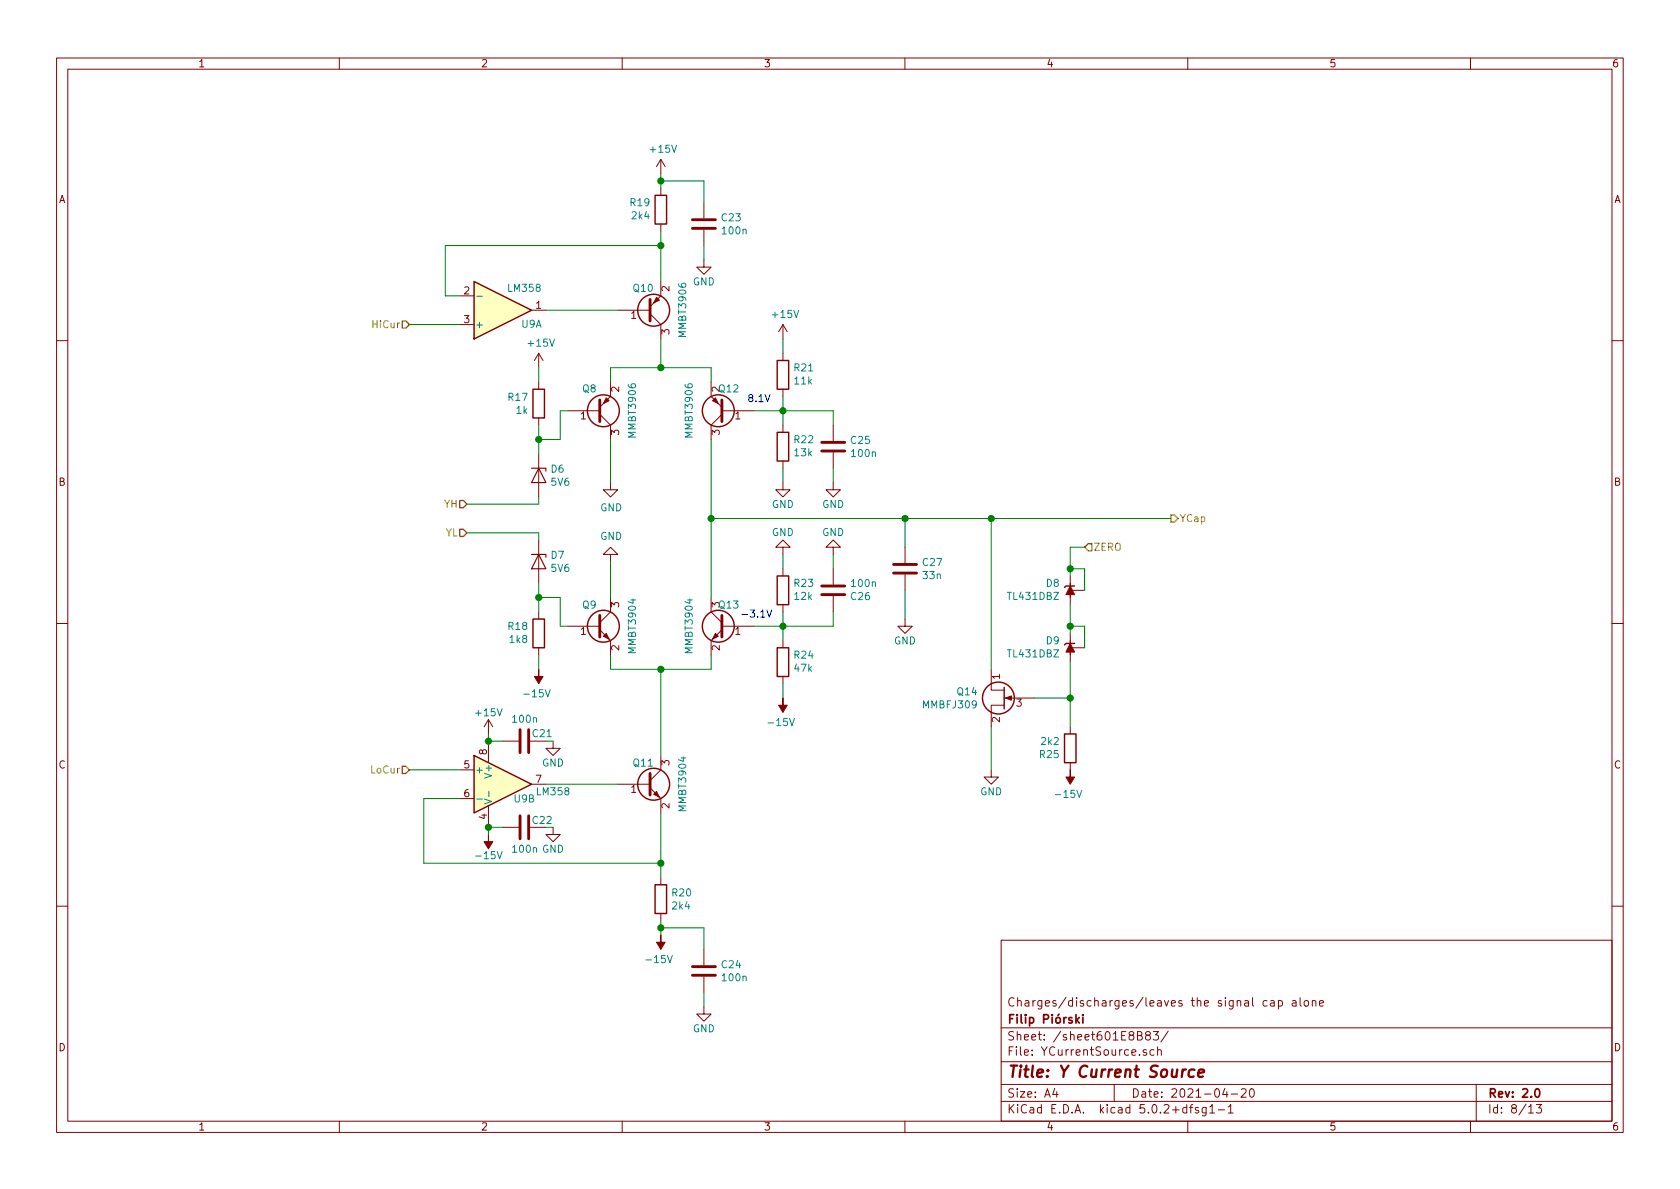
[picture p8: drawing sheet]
EESchema Schematic File Version 4
LIBS:XYgen-cache
EELAYER 26 0
EELAYER END
$Descr A4 11693 8268
encoding utf-8
Sheet 8 13
Title "Y Current Source"
Date "2021-04-20"
Rev "2.0"
Comp "Filip Piórski"
Comment1 "Charges/discharges/leaves the signal cap alone"
Comment2 ""
Comment3 ""
Comment4 ""
$EndDescr
$Comp
L Amplifier_Operational:LM358 U?
U 1 1
P 3500 2150
AR Path="/6062A92D" Ref="U?"  Part="1" 
AR Path="/60394AE9/6062A92D" Ref="U?"  Part="1" 
AR Path="/60394DA6/6062A92D" Ref="U?"  Part="1" 
AR Path="/601DE80D/60394DA6/6062A92D" Ref="U?"  Part="1" 
AR Path="/601E8CD6/6062A92D" Ref="U9"  Part="1" 
F 0 "U9" H 3700 2250 50  0000 C CNN
F 1 "LM358" H 3650 2000 50  0000 C CNN
F 2 "Package_SO:SOIC-8_3.9x4.9mm_P1.27mm" H 3500 2150 50  0001 C CNN
F 3 "http://www.ti.com/lit/ds/symlink/lm2904-n.pdf" H 3500 2150 50  0001 C CNN
	1    3500 2150
	1    0    0    1   
$EndComp
$Comp
L Amplifier_Operational:LM358 U?
U 2 1
P 3500 5450
AR Path="/6062A934" Ref="U?"  Part="2" 
AR Path="/60394AE9/6062A934" Ref="U?"  Part="2" 
AR Path="/60394DA6/6062A934" Ref="U?"  Part="2" 
AR Path="/601DE80D/60394DA6/6062A934" Ref="U?"  Part="2" 
AR Path="/601E8CD6/6062A934" Ref="U9"  Part="2" 
F 0 "U9" H 3650 5350 50  0000 C CNN
F 1 "LM358" H 3850 5400 50  0000 C CNN
F 2 "Package_SO:SOIC-8_3.9x4.9mm_P1.27mm" H 3500 5450 50  0001 C CNN
F 3 "http://www.ti.com/lit/ds/symlink/lm2904-n.pdf" H 3500 5450 50  0001 C CNN
	2    3500 5450
	1    0    0    -1  
$EndComp
$Comp
L Amplifier_Operational:LM358 U?
U 3 1
P 3500 5450
AR Path="/6062A93B" Ref="U?"  Part="3" 
AR Path="/60394AE9/6062A93B" Ref="U?"  Part="3" 
AR Path="/60394DA6/6062A93B" Ref="U?"  Part="3" 
AR Path="/601DE80D/60394DA6/6062A93B" Ref="U?"  Part="3" 
AR Path="/601E8CD6/6062A93B" Ref="U9"  Part="3" 
F 0 "U9" H 3458 5496 50  0001 L CNN
F 1 "LM358" H 3458 5450 50  0001 L CNN
F 2 "Package_SO:SOIC-8_3.9x4.9mm_P1.27mm" H 3500 5450 50  0001 C CNN
F 3 "http://www.ti.com/lit/ds/symlink/lm2904-n.pdf" H 3500 5450 50  0001 C CNN
	3    3500 5450
	1    0    0    -1  
$EndComp
$Comp
L Transistor_BJT:MMBT3904 Q?
U 1 1
P 5050 4350
AR Path="/6062A941" Ref="Q?"  Part="1" 
AR Path="/60394AE9/6062A941" Ref="Q?"  Part="1" 
AR Path="/60394DA6/6062A941" Ref="Q?"  Part="1" 
AR Path="/601DE80D/60394DA6/6062A941" Ref="Q?"  Part="1" 
AR Path="/601E8CD6/6062A941" Ref="Q13"  Part="1" 
F 0 "Q13" H 4950 4500 50  0000 L CNN
F 1 "MMBT3904" V 5300 4150 50  0000 L CNN
F 2 "Package_TO_SOT_SMD:SOT-23" H 5250 4275 50  0001 L CIN
F 3 "https://www.fairchildsemi.com/datasheets/2N/2N3904.pdf" H 5050 4350 50  0001 L CNN
	1    5050 4350
	-1   0    0    -1  
$EndComp
$Comp
L Transistor_BJT:MMBT3906 Q?
U 1 1
P 4150 2850
AR Path="/6062A948" Ref="Q?"  Part="1" 
AR Path="/60394AE9/6062A948" Ref="Q?"  Part="1" 
AR Path="/60394DA6/6062A948" Ref="Q?"  Part="1" 
AR Path="/601DE80D/60394DA6/6062A948" Ref="Q?"  Part="1" 
AR Path="/601E8CD6/6062A948" Ref="Q8"  Part="1" 
F 0 "Q8" H 4050 2700 50  0000 L CNN
F 1 "MMBT3906" V 4400 2650 50  0000 L CNN
F 2 "Package_TO_SOT_SMD:SOT-23" H 4350 2775 50  0001 L CIN
F 3 "https://www.fairchildsemi.com/datasheets/2N/2N3906.pdf" H 4150 2850 50  0001 L CNN
	1    4150 2850
	1    0    0    1   
$EndComp
$Comp
L Device:R R?
U 1 1
P 3750 2800
AR Path="/5FA4B51C/6062A94F" Ref="R?"  Part="1" 
AR Path="/601DE80D/6062A94F" Ref="R?"  Part="1" 
AR Path="/6062A94F" Ref="R?"  Part="1" 
AR Path="/60394AE9/6062A94F" Ref="R?"  Part="1" 
AR Path="/60394DA6/6062A94F" Ref="R?"  Part="1" 
AR Path="/601DE80D/60394DA6/6062A94F" Ref="R?"  Part="1" 
AR Path="/601E8CD6/6062A94F" Ref="R17"  Part="1" 
F 0 "R17" H 3820 2846 50  0000 L CNN
F 1 "1k" H 3820 2755 50  0000 L CNN
F 2 "Resistor_SMD:R_0805_2012Metric_Pad1.15x1.40mm_HandSolder" V 3680 2800 50  0001 C CNN
F 3 "~" H 3750 2800 50  0001 C CNN
	1    3750 2800
	-1   0    0    -1  
$EndComp
Wire Wire Line
	3750 3500 3750 3450
$Comp
L power:+15V #PWR?
U 1 1
P 3750 2550
AR Path="/5FA4B51C/6062A957" Ref="#PWR?"  Part="1" 
AR Path="/601DE80D/6062A957" Ref="#PWR?"  Part="1" 
AR Path="/6062A957" Ref="#PWR?"  Part="1" 
AR Path="/60394AE9/6062A957" Ref="#PWR?"  Part="1" 
AR Path="/60394DA6/6062A957" Ref="#PWR?"  Part="1" 
AR Path="/601DE80D/60394DA6/6062A957" Ref="#PWR?"  Part="1" 
AR Path="/601E8CD6/6062A957" Ref="#PWR067"  Part="1" 
F 0 "#PWR067" H 3750 2400 50  0001 C CNN
F 1 "+15V" H 3765 2723 50  0000 C CNN
F 2 "" H 3750 2550 50  0001 C CNN
F 3 "" H 3750 2550 50  0001 C CNN
	1    3750 2550
	1    0    0    -1  
$EndComp
$Comp
L power:-15V #PWR?
U 1 1
P 3750 4650
AR Path="/5FA4B51C/6062A95D" Ref="#PWR?"  Part="1" 
AR Path="/601DE80D/6062A95D" Ref="#PWR?"  Part="1" 
AR Path="/6062A95D" Ref="#PWR?"  Part="1" 
AR Path="/60394AE9/6062A95D" Ref="#PWR?"  Part="1" 
AR Path="/60394DA6/6062A95D" Ref="#PWR?"  Part="1" 
AR Path="/601DE80D/60394DA6/6062A95D" Ref="#PWR?"  Part="1" 
AR Path="/601E8CD6/6062A95D" Ref="#PWR068"  Part="1" 
F 0 "#PWR068" H 3750 4750 50  0001 C CNN
F 1 "-15V" H 3765 4823 50  0000 C CNN
F 2 "" H 3750 4650 50  0001 C CNN
F 3 "" H 3750 4650 50  0001 C CNN
	1    3750 4650
	-1   0    0    1   
$EndComp
$Comp
L Device:R R?
U 1 1
P 3750 4400
AR Path="/5FA4B51C/6062A963" Ref="R?"  Part="1" 
AR Path="/601DE80D/6062A963" Ref="R?"  Part="1" 
AR Path="/6062A963" Ref="R?"  Part="1" 
AR Path="/60394AE9/6062A963" Ref="R?"  Part="1" 
AR Path="/60394DA6/6062A963" Ref="R?"  Part="1" 
AR Path="/601DE80D/60394DA6/6062A963" Ref="R?"  Part="1" 
AR Path="/601E8CD6/6062A963" Ref="R18"  Part="1" 
F 0 "R18" H 3680 4354 50  0000 R CNN
F 1 "1k8" H 3680 4445 50  0000 R CNN
F 2 "Resistor_SMD:R_0805_2012Metric_Pad1.15x1.40mm_HandSolder" V 3680 4400 50  0001 C CNN
F 3 "~" H 3750 4400 50  0001 C CNN
	1    3750 4400
	1    0    0    1   
$EndComp
$Comp
L Device:D_Zener D?
U 1 1
P 3750 3300
AR Path="/5FA4B51C/6062A96B" Ref="D?"  Part="1" 
AR Path="/601DE80D/6062A96B" Ref="D?"  Part="1" 
AR Path="/6062A96B" Ref="D?"  Part="1" 
AR Path="/60394AE9/6062A96B" Ref="D?"  Part="1" 
AR Path="/60394DA6/6062A96B" Ref="D?"  Part="1" 
AR Path="/601DE80D/60394DA6/6062A96B" Ref="D?"  Part="1" 
AR Path="/601E8CD6/6062A96B" Ref="D6"  Part="1" 
F 0 "D6" V 3704 3379 50  0000 L CNN
F 1 "5V6" V 3795 3379 50  0000 L CNN
F 2 "Diode_SMD:D_SOD-123" H 3750 3300 50  0001 C CNN
F 3 "~" H 3750 3300 50  0001 C CNN
	1    3750 3300
	0    1    1    0   
$EndComp
Wire Wire Line
	4250 4550 4250 4650
Wire Wire Line
	4950 4650 4950 4550
Wire Wire Line
	4250 2650 4250 2550
Wire Wire Line
	4950 2550 4950 2650
Wire Wire Line
	4250 3050 4250 3350
$Comp
L power:GND #PWR?
U 1 1
P 4250 3350
AR Path="/5FA4B51C/6062A977" Ref="#PWR?"  Part="1" 
AR Path="/601DE80D/6062A977" Ref="#PWR?"  Part="1" 
AR Path="/6062A977" Ref="#PWR?"  Part="1" 
AR Path="/60394AE9/6062A977" Ref="#PWR?"  Part="1" 
AR Path="/60394DA6/6062A977" Ref="#PWR?"  Part="1" 
AR Path="/601DE80D/60394DA6/6062A977" Ref="#PWR?"  Part="1" 
AR Path="/601E8CD6/6062A977" Ref="#PWR071"  Part="1" 
F 0 "#PWR071" H 4250 3100 50  0001 C CNN
F 1 "GND" H 4255 3177 50  0000 C CNN
F 2 "" H 4250 3350 50  0001 C CNN
F 3 "" H 4250 3350 50  0001 C CNN
	1    4250 3350
	1    0    0    -1  
$EndComp
$Comp
L power:GND #PWR?
U 1 1
P 4250 3900
AR Path="/5FA4B51C/6062A97D" Ref="#PWR?"  Part="1" 
AR Path="/601DE80D/6062A97D" Ref="#PWR?"  Part="1" 
AR Path="/6062A97D" Ref="#PWR?"  Part="1" 
AR Path="/60394AE9/6062A97D" Ref="#PWR?"  Part="1" 
AR Path="/60394DA6/6062A97D" Ref="#PWR?"  Part="1" 
AR Path="/601DE80D/60394DA6/6062A97D" Ref="#PWR?"  Part="1" 
AR Path="/601E8CD6/6062A97D" Ref="#PWR072"  Part="1" 
F 0 "#PWR072" H 4250 3650 50  0001 C CNN
F 1 "GND" H 4255 3727 50  0000 C CNN
F 2 "" H 4250 3900 50  0001 C CNN
F 3 "" H 4250 3900 50  0001 C CNN
	1    4250 3900
	1    0    0    1   
$EndComp
Text Notes 5200 2800 0    50   ~ 0
8.1V
Text Notes 5150 4300 0    50   ~ 0
-3.1V
Wire Wire Line
	4950 3050 4950 3600
$Comp
L power:-15V #PWR?
U 1 1
P 5450 4850
AR Path="/5FA4B51C/6062A987" Ref="#PWR?"  Part="1" 
AR Path="/601DE80D/6062A987" Ref="#PWR?"  Part="1" 
AR Path="/6062A987" Ref="#PWR?"  Part="1" 
AR Path="/60394AE9/6062A987" Ref="#PWR?"  Part="1" 
AR Path="/60394DA6/6062A987" Ref="#PWR?"  Part="1" 
AR Path="/601DE80D/60394DA6/6062A987" Ref="#PWR?"  Part="1" 
AR Path="/601E8CD6/6062A987" Ref="#PWR080"  Part="1" 
F 0 "#PWR080" H 5450 4950 50  0001 C CNN
F 1 "-15V" H 5465 5023 50  0000 C CNN
F 2 "" H 5450 4850 50  0001 C CNN
F 3 "" H 5450 4850 50  0001 C CNN
	1    5450 4850
	-1   0    0    1   
$EndComp
Wire Wire Line
	5450 3850 5450 3950
$Comp
L Device:R R?
U 1 1
P 5450 4600
AR Path="/5FA4B51C/6062A98E" Ref="R?"  Part="1" 
AR Path="/601DE80D/6062A98E" Ref="R?"  Part="1" 
AR Path="/6062A98E" Ref="R?"  Part="1" 
AR Path="/60394AE9/6062A98E" Ref="R?"  Part="1" 
AR Path="/60394DA6/6062A98E" Ref="R?"  Part="1" 
AR Path="/601DE80D/60394DA6/6062A98E" Ref="R?"  Part="1" 
AR Path="/601E8CD6/6062A98E" Ref="R24"  Part="1" 
F 0 "R24" H 5380 4554 50  0000 R CNN
F 1 "47k" H 5380 4645 50  0000 R CNN
F 2 "Resistor_SMD:R_0805_2012Metric_Pad1.15x1.40mm_HandSolder" V 5380 4600 50  0001 C CNN
F 3 "~" H 5450 4600 50  0001 C CNN
	1    5450 4600
	-1   0    0    1   
$EndComp
Wire Wire Line
	5450 4850 5450 4750
Wire Wire Line
	5450 4250 5450 4350
Connection ~ 5450 4350
Wire Wire Line
	5450 4350 5450 4450
$Comp
L Device:R R?
U 1 1
P 5450 4100
AR Path="/5FA4B51C/6062A999" Ref="R?"  Part="1" 
AR Path="/601DE80D/6062A999" Ref="R?"  Part="1" 
AR Path="/6062A999" Ref="R?"  Part="1" 
AR Path="/60394AE9/6062A999" Ref="R?"  Part="1" 
AR Path="/60394DA6/6062A999" Ref="R?"  Part="1" 
AR Path="/601DE80D/60394DA6/6062A999" Ref="R?"  Part="1" 
AR Path="/601E8CD6/6062A999" Ref="R23"  Part="1" 
F 0 "R23" H 5380 4054 50  0000 R CNN
F 1 "12k" H 5380 4145 50  0000 R CNN
F 2 "Resistor_SMD:R_0805_2012Metric_Pad1.15x1.40mm_HandSolder" V 5380 4100 50  0001 C CNN
F 3 "~" H 5450 4100 50  0001 C CNN
	1    5450 4100
	-1   0    0    1   
$EndComp
$Comp
L power:GND #PWR?
U 1 1
P 5450 3850
AR Path="/5FA4B51C/6062A9A0" Ref="#PWR?"  Part="1" 
AR Path="/601DE80D/6062A9A0" Ref="#PWR?"  Part="1" 
AR Path="/6062A9A0" Ref="#PWR?"  Part="1" 
AR Path="/60394AE9/6062A9A0" Ref="#PWR?"  Part="1" 
AR Path="/60394DA6/6062A9A0" Ref="#PWR?"  Part="1" 
AR Path="/601DE80D/60394DA6/6062A9A0" Ref="#PWR?"  Part="1" 
AR Path="/601E8CD6/6062A9A0" Ref="#PWR079"  Part="1" 
F 0 "#PWR079" H 5450 3600 50  0001 C CNN
F 1 "GND" H 5450 3700 50  0000 C CNN
F 2 "" H 5450 3850 50  0001 C CNN
F 3 "" H 5450 3850 50  0001 C CNN
	1    5450 3850
	1    0    0    1   
$EndComp
Wire Wire Line
	5450 2350 5450 2450
$Comp
L Device:R R?
U 1 1
P 5450 3100
AR Path="/5FA4B51C/6062A9A7" Ref="R?"  Part="1" 
AR Path="/601DE80D/6062A9A7" Ref="R?"  Part="1" 
AR Path="/6062A9A7" Ref="R?"  Part="1" 
AR Path="/60394AE9/6062A9A7" Ref="R?"  Part="1" 
AR Path="/60394DA6/6062A9A7" Ref="R?"  Part="1" 
AR Path="/601DE80D/60394DA6/6062A9A7" Ref="R?"  Part="1" 
AR Path="/601E8CD6/6062A9A7" Ref="R22"  Part="1" 
F 0 "R22" H 5380 3054 50  0000 R CNN
F 1 "13k" H 5380 3145 50  0000 R CNN
F 2 "Resistor_SMD:R_0805_2012Metric_Pad1.15x1.40mm_HandSolder" V 5380 3100 50  0001 C CNN
F 3 "~" H 5450 3100 50  0001 C CNN
	1    5450 3100
	-1   0    0    1   
$EndComp
Wire Wire Line
	5450 3350 5450 3250
Wire Wire Line
	5450 2750 5450 2850
Connection ~ 5450 2850
Wire Wire Line
	5450 2850 5450 2950
$Comp
L Device:R R?
U 1 1
P 5450 2600
AR Path="/5FA4B51C/6062A9B2" Ref="R?"  Part="1" 
AR Path="/601DE80D/6062A9B2" Ref="R?"  Part="1" 
AR Path="/6062A9B2" Ref="R?"  Part="1" 
AR Path="/60394AE9/6062A9B2" Ref="R?"  Part="1" 
AR Path="/60394DA6/6062A9B2" Ref="R?"  Part="1" 
AR Path="/601DE80D/60394DA6/6062A9B2" Ref="R?"  Part="1" 
AR Path="/601E8CD6/6062A9B2" Ref="R21"  Part="1" 
F 0 "R21" H 5380 2554 50  0000 R CNN
F 1 "11k" H 5380 2645 50  0000 R CNN
F 2 "Resistor_SMD:R_0805_2012Metric_Pad1.15x1.40mm_HandSolder" V 5380 2600 50  0001 C CNN
F 3 "~" H 5450 2600 50  0001 C CNN
	1    5450 2600
	-1   0    0    1   
$EndComp
$Comp
L power:GND #PWR?
U 1 1
P 5450 3350
AR Path="/5FA4B51C/6062A9B9" Ref="#PWR?"  Part="1" 
AR Path="/601DE80D/6062A9B9" Ref="#PWR?"  Part="1" 
AR Path="/6062A9B9" Ref="#PWR?"  Part="1" 
AR Path="/60394AE9/6062A9B9" Ref="#PWR?"  Part="1" 
AR Path="/60394DA6/6062A9B9" Ref="#PWR?"  Part="1" 
AR Path="/601DE80D/60394DA6/6062A9B9" Ref="#PWR?"  Part="1" 
AR Path="/601E8CD6/6062A9B9" Ref="#PWR078"  Part="1" 
F 0 "#PWR078" H 5450 3100 50  0001 C CNN
F 1 "GND" H 5450 3200 50  0000 C CNN
F 2 "" H 5450 3350 50  0001 C CNN
F 3 "" H 5450 3350 50  0001 C CNN
	1    5450 3350
	-1   0    0    -1  
$EndComp
$Comp
L Device:C C?
U 1 1
P 5800 3100
AR Path="/5FA4B51C/6062A9BF" Ref="C?"  Part="1" 
AR Path="/601DE80D/6062A9BF" Ref="C?"  Part="1" 
AR Path="/6062A9BF" Ref="C?"  Part="1" 
AR Path="/60394AE9/6062A9BF" Ref="C?"  Part="1" 
AR Path="/60394DA6/6062A9BF" Ref="C?"  Part="1" 
AR Path="/601DE80D/60394DA6/6062A9BF" Ref="C?"  Part="1" 
AR Path="/601E8CD6/6062A9BF" Ref="C25"  Part="1" 
F 0 "C25" H 5915 3146 50  0000 L CNN
F 1 "100n" H 5915 3055 50  0000 L CNN
F 2 "Capacitor_SMD:C_0805_2012Metric_Pad1.15x1.40mm_HandSolder" H 5838 2950 50  0001 C CNN
F 3 "~" H 5800 3100 50  0001 C CNN
	1    5800 3100
	1    0    0    -1  
$EndComp
Wire Wire Line
	5800 3350 5800 3250
$Comp
L power:GND #PWR?
U 1 1
P 5800 3350
AR Path="/5FA4B51C/6062A9C7" Ref="#PWR?"  Part="1" 
AR Path="/601DE80D/6062A9C7" Ref="#PWR?"  Part="1" 
AR Path="/6062A9C7" Ref="#PWR?"  Part="1" 
AR Path="/60394AE9/6062A9C7" Ref="#PWR?"  Part="1" 
AR Path="/60394DA6/6062A9C7" Ref="#PWR?"  Part="1" 
AR Path="/601DE80D/60394DA6/6062A9C7" Ref="#PWR?"  Part="1" 
AR Path="/601E8CD6/6062A9C7" Ref="#PWR081"  Part="1" 
F 0 "#PWR081" H 5800 3100 50  0001 C CNN
F 1 "GND" H 5800 3200 50  0000 C CNN
F 2 "" H 5800 3350 50  0001 C CNN
F 3 "" H 5800 3350 50  0001 C CNN
	1    5800 3350
	-1   0    0    -1  
$EndComp
Wire Wire Line
	5800 2950 5800 2850
Wire Wire Line
	5800 2850 5450 2850
Connection ~ 4950 3600
Wire Wire Line
	4950 3600 4950 4150
Wire Wire Line
	4950 3600 6300 3600
Wire Wire Line
	4250 2550 4600 2550
Wire Wire Line
	3100 2050 3100 1700
$Comp
L Device:R R?
U 1 1
P 4600 1450
AR Path="/5FA4B51C/6062A9D4" Ref="R?"  Part="1" 
AR Path="/601DE80D/6062A9D4" Ref="R?"  Part="1" 
AR Path="/6062A9D4" Ref="R?"  Part="1" 
AR Path="/60394AE9/6062A9D4" Ref="R?"  Part="1" 
AR Path="/60394DA6/6062A9D4" Ref="R?"  Part="1" 
AR Path="/601DE80D/60394DA6/6062A9D4" Ref="R?"  Part="1" 
AR Path="/601E8CD6/6062A9D4" Ref="R19"  Part="1" 
F 0 "R19" H 4530 1404 50  0000 R CNN
F 1 "2k4" H 4530 1495 50  0000 R CNN
F 2 "Resistor_SMD:R_0805_2012Metric_Pad1.15x1.40mm_HandSolder" V 4530 1450 50  0001 C CNN
F 3 "~" H 4600 1450 50  0001 C CNN
	1    4600 1450
	1    0    0    1   
$EndComp
Connection ~ 4600 2550
Wire Wire Line
	4600 2550 4950 2550
$Comp
L Device:R R?
U 1 1
P 4600 6250
AR Path="/5FA4B51C/6062A9DD" Ref="R?"  Part="1" 
AR Path="/601DE80D/6062A9DD" Ref="R?"  Part="1" 
AR Path="/6062A9DD" Ref="R?"  Part="1" 
AR Path="/60394AE9/6062A9DD" Ref="R?"  Part="1" 
AR Path="/60394DA6/6062A9DD" Ref="R?"  Part="1" 
AR Path="/601DE80D/60394DA6/6062A9DD" Ref="R?"  Part="1" 
AR Path="/601E8CD6/6062A9DD" Ref="R20"  Part="1" 
F 0 "R20" H 4530 6296 50  0000 R CNN
F 1 "2k4" H 4530 6205 50  0000 R CNN
F 2 "Resistor_SMD:R_0805_2012Metric_Pad1.15x1.40mm_HandSolder" V 4530 6250 50  0001 C CNN
F 3 "~" H 4600 6250 50  0001 C CNN
	1    4600 6250
	-1   0    0    -1  
$EndComp
Wire Wire Line
	4600 6400 4600 6450
Wire Wire Line
	3200 5550 2950 5550
$Comp
L power:-15V #PWR?
U 1 1
P 4600 6500
AR Path="/5FA4B51C/6062A9E6" Ref="#PWR?"  Part="1" 
AR Path="/601DE80D/6062A9E6" Ref="#PWR?"  Part="1" 
AR Path="/6062A9E6" Ref="#PWR?"  Part="1" 
AR Path="/60394AE9/6062A9E6" Ref="#PWR?"  Part="1" 
AR Path="/60394DA6/6062A9E6" Ref="#PWR?"  Part="1" 
AR Path="/601DE80D/60394DA6/6062A9E6" Ref="#PWR?"  Part="1" 
AR Path="/601E8CD6/6062A9E6" Ref="#PWR074"  Part="1" 
F 0 "#PWR074" H 4600 6600 50  0001 C CNN
F 1 "-15V" H 4615 6673 50  0000 C CNN
F 2 "" H 4600 6500 50  0001 C CNN
F 3 "" H 4600 6500 50  0001 C CNN
	1    4600 6500
	-1   0    0    1   
$EndComp
Wire Wire Line
	4600 1600 4600 1700
Wire Wire Line
	3100 1700 4600 1700
Connection ~ 4600 1700
Wire Wire Line
	4600 1700 4600 1950
$Comp
L power:-15V #PWR?
U 1 1
P 3400 5800
AR Path="/5FA4B51C/6062A9F0" Ref="#PWR?"  Part="1" 
AR Path="/601DE80D/6062A9F0" Ref="#PWR?"  Part="1" 
AR Path="/6062A9F0" Ref="#PWR?"  Part="1" 
AR Path="/60394AE9/6062A9F0" Ref="#PWR?"  Part="1" 
AR Path="/60394DA6/6062A9F0" Ref="#PWR?"  Part="1" 
AR Path="/601DE80D/60394DA6/6062A9F0" Ref="#PWR?"  Part="1" 
AR Path="/601E8CD6/6062A9F0" Ref="#PWR066"  Part="1" 
F 0 "#PWR066" H 3400 5900 50  0001 C CNN
F 1 "-15V" H 3400 5950 50  0000 C CNN
F 2 "" H 3400 5800 50  0001 C CNN
F 3 "" H 3400 5800 50  0001 C CNN
	1    3400 5800
	1    0    0    1   
$EndComp
$Comp
L power:+15V #PWR?
U 1 1
P 3400 5100
AR Path="/5FA4B51C/6062A9F6" Ref="#PWR?"  Part="1" 
AR Path="/601DE80D/6062A9F6" Ref="#PWR?"  Part="1" 
AR Path="/6062A9F6" Ref="#PWR?"  Part="1" 
AR Path="/60394AE9/6062A9F6" Ref="#PWR?"  Part="1" 
AR Path="/60394DA6/6062A9F6" Ref="#PWR?"  Part="1" 
AR Path="/601DE80D/60394DA6/6062A9F6" Ref="#PWR?"  Part="1" 
AR Path="/601E8CD6/6062A9F6" Ref="#PWR065"  Part="1" 
F 0 "#PWR065" H 3400 4950 50  0001 C CNN
F 1 "+15V" H 3400 5250 50  0000 C CNN
F 2 "" H 3400 5100 50  0001 C CNN
F 3 "" H 3400 5100 50  0001 C CNN
	1    3400 5100
	-1   0    0    -1  
$EndComp
Wire Wire Line
	3750 3700 3750 3750
$Comp
L Device:D_Zener D?
U 1 1
P 3750 3900
AR Path="/5FA4B51C/6062A9FD" Ref="D?"  Part="1" 
AR Path="/601DE80D/6062A9FD" Ref="D?"  Part="1" 
AR Path="/6062A9FD" Ref="D?"  Part="1" 
AR Path="/60394AE9/6062A9FD" Ref="D?"  Part="1" 
AR Path="/60394DA6/6062A9FD" Ref="D?"  Part="1" 
AR Path="/601DE80D/60394DA6/6062A9FD" Ref="D?"  Part="1" 
AR Path="/601E8CD6/6062A9FD" Ref="D7"  Part="1" 
F 0 "D7" V 3704 3979 50  0000 L CNN
F 1 "5V6" V 3795 3979 50  0000 L CNN
F 2 "Diode_SMD:D_SOD-123" H 3750 3900 50  0001 C CNN
F 3 "~" H 3750 3900 50  0001 C CNN
	1    3750 3900
	0    1    1    0   
$EndComp
Wire Wire Line
	3250 3500 3750 3500
Wire Wire Line
	3250 3700 3750 3700
$Comp
L Device:C C?
U 1 1
P 5800 4100
AR Path="/5FA4B51C/6062AA06" Ref="C?"  Part="1" 
AR Path="/601DE80D/6062AA06" Ref="C?"  Part="1" 
AR Path="/6062AA06" Ref="C?"  Part="1" 
AR Path="/60394AE9/6062AA06" Ref="C?"  Part="1" 
AR Path="/60394DA6/6062AA06" Ref="C?"  Part="1" 
AR Path="/601DE80D/60394DA6/6062AA06" Ref="C?"  Part="1" 
AR Path="/601E8CD6/6062AA06" Ref="C26"  Part="1" 
F 0 "C26" H 5915 4146 50  0000 L CNN
F 1 "100n" H 5915 4055 50  0000 L CNN
F 2 "Capacitor_SMD:C_0805_2012Metric_Pad1.15x1.40mm_HandSolder" H 5838 3950 50  0001 C CNN
F 3 "~" H 5800 4100 50  0001 C CNN
	1    5800 4100
	1    0    0    1   
$EndComp
Wire Wire Line
	5800 3850 5800 3950
$Comp
L power:GND #PWR?
U 1 1
P 5800 3850
AR Path="/5FA4B51C/6062AA0E" Ref="#PWR?"  Part="1" 
AR Path="/601DE80D/6062AA0E" Ref="#PWR?"  Part="1" 
AR Path="/6062AA0E" Ref="#PWR?"  Part="1" 
AR Path="/60394AE9/6062AA0E" Ref="#PWR?"  Part="1" 
AR Path="/60394DA6/6062AA0E" Ref="#PWR?"  Part="1" 
AR Path="/601DE80D/60394DA6/6062AA0E" Ref="#PWR?"  Part="1" 
AR Path="/601E8CD6/6062AA0E" Ref="#PWR082"  Part="1" 
F 0 "#PWR082" H 5800 3600 50  0001 C CNN
F 1 "GND" H 5800 3700 50  0000 C CNN
F 2 "" H 5800 3850 50  0001 C CNN
F 3 "" H 5800 3850 50  0001 C CNN
	1    5800 3850
	-1   0    0    1   
$EndComp
Wire Wire Line
	5800 4250 5800 4350
Wire Wire Line
	5800 4350 5450 4350
Wire Wire Line
	4250 4650 4600 4650
Connection ~ 4600 4650
Wire Wire Line
	4600 4650 4950 4650
$Comp
L Device:C C?
U 1 1
P 4900 6750
AR Path="/5FA4B51C/6062AA19" Ref="C?"  Part="1" 
AR Path="/601DE80D/6062AA19" Ref="C?"  Part="1" 
AR Path="/6062AA19" Ref="C?"  Part="1" 
AR Path="/60394AE9/6062AA19" Ref="C?"  Part="1" 
AR Path="/60394DA6/6062AA19" Ref="C?"  Part="1" 
AR Path="/601DE80D/60394DA6/6062AA19" Ref="C?"  Part="1" 
AR Path="/601E8CD6/6062AA19" Ref="C24"  Part="1" 
F 0 "C24" H 5015 6796 50  0000 L CNN
F 1 "100n" H 5015 6705 50  0000 L CNN
F 2 "Capacitor_SMD:C_0805_2012Metric_Pad1.15x1.40mm_HandSolder" H 4938 6600 50  0001 C CNN
F 3 "~" H 4900 6750 50  0001 C CNN
	1    4900 6750
	1    0    0    -1  
$EndComp
Wire Wire Line
	4900 7000 4900 6900
$Comp
L power:GND #PWR?
U 1 1
P 4900 7000
AR Path="/5FA4B51C/6062AA21" Ref="#PWR?"  Part="1" 
AR Path="/601DE80D/6062AA21" Ref="#PWR?"  Part="1" 
AR Path="/6062AA21" Ref="#PWR?"  Part="1" 
AR Path="/60394AE9/6062AA21" Ref="#PWR?"  Part="1" 
AR Path="/60394DA6/6062AA21" Ref="#PWR?"  Part="1" 
AR Path="/601DE80D/60394DA6/6062AA21" Ref="#PWR?"  Part="1" 
AR Path="/601E8CD6/6062AA21" Ref="#PWR076"  Part="1" 
F 0 "#PWR076" H 4900 6750 50  0001 C CNN
F 1 "GND" H 4900 6850 50  0000 C CNN
F 2 "" H 4900 7000 50  0001 C CNN
F 3 "" H 4900 7000 50  0001 C CNN
	1    4900 7000
	-1   0    0    -1  
$EndComp
Wire Wire Line
	4900 6450 4900 6600
$Comp
L Device:C C?
U 1 1
P 4900 1550
AR Path="/5FA4B51C/6062AA28" Ref="C?"  Part="1" 
AR Path="/601DE80D/6062AA28" Ref="C?"  Part="1" 
AR Path="/6062AA28" Ref="C?"  Part="1" 
AR Path="/60394AE9/6062AA28" Ref="C?"  Part="1" 
AR Path="/60394DA6/6062AA28" Ref="C?"  Part="1" 
AR Path="/601DE80D/60394DA6/6062AA28" Ref="C?"  Part="1" 
AR Path="/601E8CD6/6062AA28" Ref="C23"  Part="1" 
F 0 "C23" H 5015 1596 50  0000 L CNN
F 1 "100n" H 5015 1505 50  0000 L CNN
F 2 "Capacitor_SMD:C_0805_2012Metric_Pad1.15x1.40mm_HandSolder" H 4938 1400 50  0001 C CNN
F 3 "~" H 4900 1550 50  0001 C CNN
	1    4900 1550
	1    0    0    -1  
$EndComp
Wire Wire Line
	4900 1800 4900 1700
$Comp
L power:GND #PWR?
U 1 1
P 4900 1800
AR Path="/5FA4B51C/6062AA30" Ref="#PWR?"  Part="1" 
AR Path="/601DE80D/6062AA30" Ref="#PWR?"  Part="1" 
AR Path="/6062AA30" Ref="#PWR?"  Part="1" 
AR Path="/60394AE9/6062AA30" Ref="#PWR?"  Part="1" 
AR Path="/60394DA6/6062AA30" Ref="#PWR?"  Part="1" 
AR Path="/601DE80D/60394DA6/6062AA30" Ref="#PWR?"  Part="1" 
AR Path="/601E8CD6/6062AA30" Ref="#PWR075"  Part="1" 
F 0 "#PWR075" H 4900 1550 50  0001 C CNN
F 1 "GND" H 4900 1650 50  0000 C CNN
F 2 "" H 4900 1800 50  0001 C CNN
F 3 "" H 4900 1800 50  0001 C CNN
	1    4900 1800
	-1   0    0    -1  
$EndComp
Wire Wire Line
	4900 1250 4900 1400
Wire Wire Line
	4600 1200 4600 1250
Wire Wire Line
	4900 1250 4600 1250
Connection ~ 4600 1250
Wire Wire Line
	4600 1250 4600 1300
$Comp
L Device:C C?
U 1 1
P 3650 5150
AR Path="/5FA4B51C/6062AA3B" Ref="C?"  Part="1" 
AR Path="/601DE80D/6062AA3B" Ref="C?"  Part="1" 
AR Path="/6062AA3B" Ref="C?"  Part="1" 
AR Path="/60394AE9/6062AA3B" Ref="C?"  Part="1" 
AR Path="/60394DA6/6062AA3B" Ref="C?"  Part="1" 
AR Path="/601DE80D/60394DA6/6062AA3B" Ref="C?"  Part="1" 
AR Path="/601E8CD6/6062AA3B" Ref="C21"  Part="1" 
F 0 "C21" V 3700 4950 50  0000 L CNN
F 1 "100n" V 3800 5050 50  0000 L CNN
F 2 "Capacitor_SMD:C_0805_2012Metric_Pad1.15x1.40mm_HandSolder" H 3688 5000 50  0001 C CNN
F 3 "~" H 3650 5150 50  0001 C CNN
	1    3650 5150
	0    -1   -1   0   
$EndComp
$Comp
L power:GND #PWR?
U 1 1
P 3850 5150
AR Path="/5FA4B51C/6062AA42" Ref="#PWR?"  Part="1" 
AR Path="/601DE80D/6062AA42" Ref="#PWR?"  Part="1" 
AR Path="/6062AA42" Ref="#PWR?"  Part="1" 
AR Path="/60394AE9/6062AA42" Ref="#PWR?"  Part="1" 
AR Path="/60394DA6/6062AA42" Ref="#PWR?"  Part="1" 
AR Path="/601DE80D/60394DA6/6062AA42" Ref="#PWR?"  Part="1" 
AR Path="/601E8CD6/6062AA42" Ref="#PWR069"  Part="1" 
F 0 "#PWR069" H 3850 4900 50  0001 C CNN
F 1 "GND" H 3850 5000 50  0000 C CNN
F 2 "" H 3850 5150 50  0001 C CNN
F 3 "" H 3850 5150 50  0001 C CNN
	1    3850 5150
	-1   0    0    -1  
$EndComp
$Comp
L Device:C C?
U 1 1
P 3650 5750
AR Path="/5FA4B51C/6062AA48" Ref="C?"  Part="1" 
AR Path="/601DE80D/6062AA48" Ref="C?"  Part="1" 
AR Path="/6062AA48" Ref="C?"  Part="1" 
AR Path="/60394AE9/6062AA48" Ref="C?"  Part="1" 
AR Path="/60394DA6/6062AA48" Ref="C?"  Part="1" 
AR Path="/601DE80D/60394DA6/6062AA48" Ref="C?"  Part="1" 
AR Path="/601E8CD6/6062AA48" Ref="C22"  Part="1" 
F 0 "C22" V 3600 5550 50  0000 L CNN
F 1 "100n" V 3800 5650 50  0000 L CNN
F 2 "Capacitor_SMD:C_0805_2012Metric_Pad1.15x1.40mm_HandSolder" H 3688 5600 50  0001 C CNN
F 3 "~" H 3650 5750 50  0001 C CNN
	1    3650 5750
	0    -1   1    0   
$EndComp
$Comp
L power:GND #PWR?
U 1 1
P 3850 5750
AR Path="/5FA4B51C/6062AA4F" Ref="#PWR?"  Part="1" 
AR Path="/601DE80D/6062AA4F" Ref="#PWR?"  Part="1" 
AR Path="/6062AA4F" Ref="#PWR?"  Part="1" 
AR Path="/60394AE9/6062AA4F" Ref="#PWR?"  Part="1" 
AR Path="/60394DA6/6062AA4F" Ref="#PWR?"  Part="1" 
AR Path="/601DE80D/60394DA6/6062AA4F" Ref="#PWR?"  Part="1" 
AR Path="/601E8CD6/6062AA4F" Ref="#PWR070"  Part="1" 
F 0 "#PWR070" H 3850 5500 50  0001 C CNN
F 1 "GND" H 3850 5600 50  0000 C CNN
F 2 "" H 3850 5750 50  0001 C CNN
F 3 "" H 3850 5750 50  0001 C CNN
	1    3850 5750
	-1   0    0    -1  
$EndComp
Wire Wire Line
	3500 5750 3400 5750
Wire Wire Line
	4600 6450 4900 6450
Connection ~ 4600 6450
Wire Wire Line
	4600 6450 4600 6500
$Comp
L power:+15V #PWR?
U 1 1
P 4600 1200
AR Path="/5FA4B51C/6062AA79" Ref="#PWR?"  Part="1" 
AR Path="/601DE80D/6062AA79" Ref="#PWR?"  Part="1" 
AR Path="/6062AA79" Ref="#PWR?"  Part="1" 
AR Path="/60394AE9/6062AA79" Ref="#PWR?"  Part="1" 
AR Path="/60394DA6/6062AA79" Ref="#PWR?"  Part="1" 
AR Path="/601DE80D/60394DA6/6062AA79" Ref="#PWR?"  Part="1" 
AR Path="/601E8CD6/6062AA79" Ref="#PWR073"  Part="1" 
F 0 "#PWR073" H 4600 1050 50  0001 C CNN
F 1 "+15V" H 4615 1373 50  0000 C CNN
F 2 "" H 4600 1200 50  0001 C CNN
F 3 "" H 4600 1200 50  0001 C CNN
	1    4600 1200
	1    0    0    -1  
$EndComp
Wire Wire Line
	2950 6000 4600 6000
Connection ~ 4600 6000
Wire Wire Line
	4600 6000 4600 6100
Wire Wire Line
	2950 5550 2950 6000
Wire Wire Line
	4600 5650 4600 6000
Wire Wire Line
	3850 5750 3800 5750
Wire Wire Line
	3400 5750 3400 5800
Wire Wire Line
	3400 5100 3400 5150
Wire Wire Line
	3500 5150 3400 5150
Wire Wire Line
	3800 5150 3850 5150
$Comp
L power:+15V #PWR?
U 1 1
P 5450 2350
AR Path="/5FA4B51C/6062AA89" Ref="#PWR?"  Part="1" 
AR Path="/601DE80D/6062AA89" Ref="#PWR?"  Part="1" 
AR Path="/6062AA89" Ref="#PWR?"  Part="1" 
AR Path="/60394AE9/6062AA89" Ref="#PWR?"  Part="1" 
AR Path="/60394DA6/6062AA89" Ref="#PWR?"  Part="1" 
AR Path="/601DE80D/60394DA6/6062AA89" Ref="#PWR?"  Part="1" 
AR Path="/601E8CD6/6062AA89" Ref="#PWR077"  Part="1" 
F 0 "#PWR077" H 5450 2200 50  0001 C CNN
F 1 "+15V" H 5465 2523 50  0000 C CNN
F 2 "" H 5450 2350 50  0001 C CNN
F 3 "" H 5450 2350 50  0001 C CNN
	1    5450 2350
	1    0    0    -1  
$EndComp
Connection ~ 3400 5150
Connection ~ 3400 5750
Wire Wire Line
	3100 2050 3200 2050
$Comp
L Transistor_BJT:MMBT3906 Q?
U 1 1
P 4500 2150
AR Path="/6062AA92" Ref="Q?"  Part="1" 
AR Path="/60394AE9/6062AA92" Ref="Q?"  Part="1" 
AR Path="/60394DA6/6062AA92" Ref="Q?"  Part="1" 
AR Path="/601DE80D/60394DA6/6062AA92" Ref="Q?"  Part="1" 
AR Path="/601E8CD6/6062AA92" Ref="Q10"  Part="1" 
F 0 "Q10" H 4400 2000 50  0000 L CNN
F 1 "MMBT3906" V 4750 1950 50  0000 L CNN
F 2 "Package_TO_SOT_SMD:SOT-23" H 4700 2075 50  0001 L CIN
F 3 "https://www.fairchildsemi.com/datasheets/2N/2N3906.pdf" H 4500 2150 50  0001 L CNN
	1    4500 2150
	1    0    0    1   
$EndComp
$Comp
L Transistor_BJT:MMBT3906 Q?
U 1 1
P 5050 2850
AR Path="/6062AA99" Ref="Q?"  Part="1" 
AR Path="/60394AE9/6062AA99" Ref="Q?"  Part="1" 
AR Path="/60394DA6/6062AA99" Ref="Q?"  Part="1" 
AR Path="/601DE80D/60394DA6/6062AA99" Ref="Q?"  Part="1" 
AR Path="/601E8CD6/6062AA99" Ref="Q12"  Part="1" 
F 0 "Q12" H 4950 2700 50  0000 L CNN
F 1 "MMBT3906" V 5300 2650 50  0000 L CNN
F 2 "Package_TO_SOT_SMD:SOT-23" H 5250 2775 50  0001 L CIN
F 3 "https://www.fairchildsemi.com/datasheets/2N/2N3906.pdf" H 5050 2850 50  0001 L CNN
	1    5050 2850
	-1   0    0    1   
$EndComp
$Comp
L Transistor_BJT:MMBT3904 Q?
U 1 1
P 4150 4350
AR Path="/6062AAA0" Ref="Q?"  Part="1" 
AR Path="/60394AE9/6062AAA0" Ref="Q?"  Part="1" 
AR Path="/60394DA6/6062AAA0" Ref="Q?"  Part="1" 
AR Path="/601DE80D/60394DA6/6062AAA0" Ref="Q?"  Part="1" 
AR Path="/601E8CD6/6062AAA0" Ref="Q9"  Part="1" 
F 0 "Q9" H 4050 4500 50  0000 L CNN
F 1 "MMBT3904" V 4400 4150 50  0000 L CNN
F 2 "Package_TO_SOT_SMD:SOT-23" H 4350 4275 50  0001 L CIN
F 3 "https://www.fairchildsemi.com/datasheets/2N/2N3904.pdf" H 4150 4350 50  0001 L CNN
	1    4150 4350
	1    0    0    -1  
$EndComp
$Comp
L Transistor_BJT:MMBT3904 Q?
U 1 1
P 4500 5450
AR Path="/6062AAA7" Ref="Q?"  Part="1" 
AR Path="/60394AE9/6062AAA7" Ref="Q?"  Part="1" 
AR Path="/60394DA6/6062AAA7" Ref="Q?"  Part="1" 
AR Path="/601DE80D/60394DA6/6062AAA7" Ref="Q?"  Part="1" 
AR Path="/601E8CD6/6062AAA7" Ref="Q11"  Part="1" 
F 0 "Q11" H 4400 5600 50  0000 L CNN
F 1 "MMBT3904" V 4750 5250 50  0000 L CNN
F 2 "Package_TO_SOT_SMD:SOT-23" H 4700 5375 50  0001 L CIN
F 3 "https://www.fairchildsemi.com/datasheets/2N/2N3904.pdf" H 4500 5450 50  0001 L CNN
	1    4500 5450
	1    0    0    -1  
$EndComp
Wire Wire Line
	5250 4350 5450 4350
Wire Wire Line
	5250 2850 5450 2850
Wire Wire Line
	3800 2150 4300 2150
Wire Wire Line
	3800 5450 4300 5450
Wire Wire Line
	4600 2350 4600 2550
Wire Wire Line
	4600 4650 4600 5250
$Comp
L Device:C C?
U 1 1
P 6300 3950
AR Path="/5FA4B51C/6062AAB4" Ref="C?"  Part="1" 
AR Path="/601DE80D/6062AAB4" Ref="C?"  Part="1" 
AR Path="/6062AAB4" Ref="C?"  Part="1" 
AR Path="/60394AE9/6062AAB4" Ref="C?"  Part="1" 
AR Path="/60394DA6/6062AAB4" Ref="C?"  Part="1" 
AR Path="/601DE80D/60394DA6/6062AAB4" Ref="C?"  Part="1" 
AR Path="/601E8CD6/6062AAB4" Ref="C27"  Part="1" 
F 0 "C27" H 6415 3996 50  0000 L CNN
F 1 "33n" H 6415 3905 50  0000 L CNN
F 2 "Capacitor_SMD:C_0805_2012Metric_Pad1.15x1.40mm_HandSolder" H 6338 3800 50  0001 C CNN
F 3 "~" H 6300 3950 50  0001 C CNN
	1    6300 3950
	1    0    0    -1  
$EndComp
Wire Wire Line
	6300 4300 6300 4100
$Comp
L power:GND #PWR?
U 1 1
P 6300 4300
AR Path="/5FA4B51C/6062AABC" Ref="#PWR?"  Part="1" 
AR Path="/601DE80D/6062AABC" Ref="#PWR?"  Part="1" 
AR Path="/6062AABC" Ref="#PWR?"  Part="1" 
AR Path="/60394AE9/6062AABC" Ref="#PWR?"  Part="1" 
AR Path="/60394DA6/6062AABC" Ref="#PWR?"  Part="1" 
AR Path="/601DE80D/60394DA6/6062AABC" Ref="#PWR?"  Part="1" 
AR Path="/601E8CD6/6062AABC" Ref="#PWR083"  Part="1" 
F 0 "#PWR083" H 6300 4050 50  0001 C CNN
F 1 "GND" H 6300 4150 50  0000 C CNN
F 2 "" H 6300 4300 50  0001 C CNN
F 3 "" H 6300 4300 50  0001 C CNN
	1    6300 4300
	-1   0    0    -1  
$EndComp
Wire Wire Line
	6300 3800 6300 3600
Wire Wire Line
	3750 2950 3750 3050
Wire Wire Line
	3750 3050 3900 3050
Wire Wire Line
	3900 3050 3900 2850
Wire Wire Line
	3900 2850 3950 2850
Connection ~ 3750 3050
Wire Wire Line
	3750 3050 3750 3150
Wire Wire Line
	3750 4050 3750 4150
Wire Wire Line
	3750 4150 3900 4150
Wire Wire Line
	3900 4150 3900 4350
Wire Wire Line
	3900 4350 3950 4350
Connection ~ 3750 4150
Wire Wire Line
	3750 4150 3750 4250
Connection ~ 6300 3600
Wire Wire Line
	7450 3800 7550 3800
Wire Wire Line
	2850 5350 3200 5350
Wire Wire Line
	3200 2250 2850 2250
Text HLabel 3250 3500 0    50   Input ~ 0
YH
Text HLabel 3250 3700 0    50   Input ~ 0
YL
Text HLabel 2850 2250 0    50   Input ~ 0
HiCur
Text HLabel 2850 5350 0    50   Input ~ 0
LoCur
Text HLabel 7550 3800 2    50   Input ~ 0
ZERO
Text HLabel 8150 3600 2    50   Output ~ 0
YCap
Wire Wire Line
	3750 2550 3750 2650
Wire Wire Line
	3750 4550 3750 4650
$Comp
L Device:Q_NJFET_DSG Q14
U 1 1
P 7000 4850
F 0 "Q14" H 7191 4896 50  0000 L CNN
F 1 "MMBFJ309" H 7191 4805 50  0000 L CNN
F 2 "Package_TO_SOT_SMD:SOT-23" H 7200 4950 50  0001 C CNN
F 3 "~" H 7000 4850 50  0001 C CNN
	1    7000 4850
	-1   0    0    -1  
$EndComp
Wire Wire Line
	6900 3600 6900 4650
Connection ~ 6900 3600
Wire Wire Line
	6900 3600 8150 3600
$Comp
L power:-15V #PWR?
U 1 1
P 7450 5350
AR Path="/5FA4B51C/6062AB25" Ref="#PWR?"  Part="1" 
AR Path="/601DE80D/6062AB25" Ref="#PWR?"  Part="1" 
AR Path="/6062AB25" Ref="#PWR?"  Part="1" 
AR Path="/60394AE9/6062AB25" Ref="#PWR?"  Part="1" 
AR Path="/60394DA6/6062AB25" Ref="#PWR?"  Part="1" 
AR Path="/601DE80D/60394DA6/6062AB25" Ref="#PWR?"  Part="1" 
AR Path="/601E8CD6/6062AB25" Ref="#PWR085"  Part="1" 
F 0 "#PWR085" H 7450 5450 50  0001 C CNN
F 1 "-15V" H 7465 5523 50  0000 C CNN
F 2 "" H 7450 5350 50  0001 C CNN
F 3 "" H 7450 5350 50  0001 C CNN
	1    7450 5350
	-1   0    0    1   
$EndComp
$Comp
L Device:R R?
U 1 1
P 7450 5200
AR Path="/5FA4B51C/6062AB1C" Ref="R?"  Part="1" 
AR Path="/601DE80D/6062AB1C" Ref="R?"  Part="1" 
AR Path="/6062AB1C" Ref="R?"  Part="1" 
AR Path="/60394AE9/6062AB1C" Ref="R?"  Part="1" 
AR Path="/60394DA6/6062AB1C" Ref="R?"  Part="1" 
AR Path="/601DE80D/60394DA6/6062AB1C" Ref="R?"  Part="1" 
AR Path="/601E8CD6/6062AB1C" Ref="R25"  Part="1" 
F 0 "R25" H 7520 5246 50  0000 L CNN
F 1 "2k2" H 7520 5155 50  0000 L CNN
F 2 "Resistor_SMD:R_0805_2012Metric_Pad1.15x1.40mm_HandSolder" V 7380 5200 50  0001 C CNN
F 3 "~" H 7450 5200 50  0001 C CNN
	1    7450 5200
	-1   0    0    1   
$EndComp
Wire Wire Line
	7450 5050 7450 4850
Wire Wire Line
	7450 4850 7200 4850
$Comp
L Reference_Voltage:TL431DBZ D9
U 1 1
P 7450 4500
F 0 "D9" V 7496 4430 50  0000 R CNN
F 1 "TL431DBZ" V 7405 4430 50  0000 R CNN
F 2 "Package_TO_SOT_SMD:SOT-23" H 7450 4350 50  0001 C CIN
F 3 "http://www.ti.com/lit/ds/symlink/tl431.pdf" H 7450 4500 50  0001 C CIN
	1    7450 4500
	0    1    -1   0   
$EndComp
Wire Wire Line
	7450 4600 7450 4850
Connection ~ 7450 4850
Wire Wire Line
	7550 4500 7550 4350
Wire Wire Line
	7550 4350 7450 4350
Wire Wire Line
	7450 4350 7450 4400
$Comp
L Reference_Voltage:TL431DBZ D8
U 1 1
P 7450 4100
F 0 "D8" V 7496 4030 50  0000 R CNN
F 1 "TL431DBZ" V 7405 4030 50  0000 R CNN
F 2 "Package_TO_SOT_SMD:SOT-23" H 7450 3950 50  0001 C CIN
F 3 "http://www.ti.com/lit/ds/symlink/tl431.pdf" H 7450 4100 50  0001 C CIN
	1    7450 4100
	0    1    -1   0   
$EndComp
Wire Wire Line
	7550 4100 7550 3950
Wire Wire Line
	7550 3950 7450 3950
Wire Wire Line
	7450 3950 7450 4000
Wire Wire Line
	7450 4200 7450 4350
Connection ~ 7450 4350
Wire Wire Line
	7450 3800 7450 3950
Connection ~ 7450 3950
Wire Wire Line
	6300 3600 6900 3600
Wire Wire Line
	4250 3900 4250 4150
Wire Wire Line
	6900 5350 6900 5050
$Comp
L power:GND #PWR?
U 1 1
P 6900 5350
AR Path="/5FA4B51C/6025F41B" Ref="#PWR?"  Part="1" 
AR Path="/601DE80D/6025F41B" Ref="#PWR?"  Part="1" 
AR Path="/6025F41B" Ref="#PWR?"  Part="1" 
AR Path="/60394AE9/6025F41B" Ref="#PWR?"  Part="1" 
AR Path="/60394DA6/6025F41B" Ref="#PWR?"  Part="1" 
AR Path="/601DE80D/60394DA6/6025F41B" Ref="#PWR?"  Part="1" 
AR Path="/601E8CD6/6025F41B" Ref="#PWR0114"  Part="1" 
F 0 "#PWR0114" H 6900 5100 50  0001 C CNN
F 1 "GND" H 6900 5200 50  0000 C CNN
F 2 "" H 6900 5350 50  0001 C CNN
F 3 "" H 6900 5350 50  0001 C CNN
	1    6900 5350
	-1   0    0    -1  
$EndComp
$EndSCHEMATC
